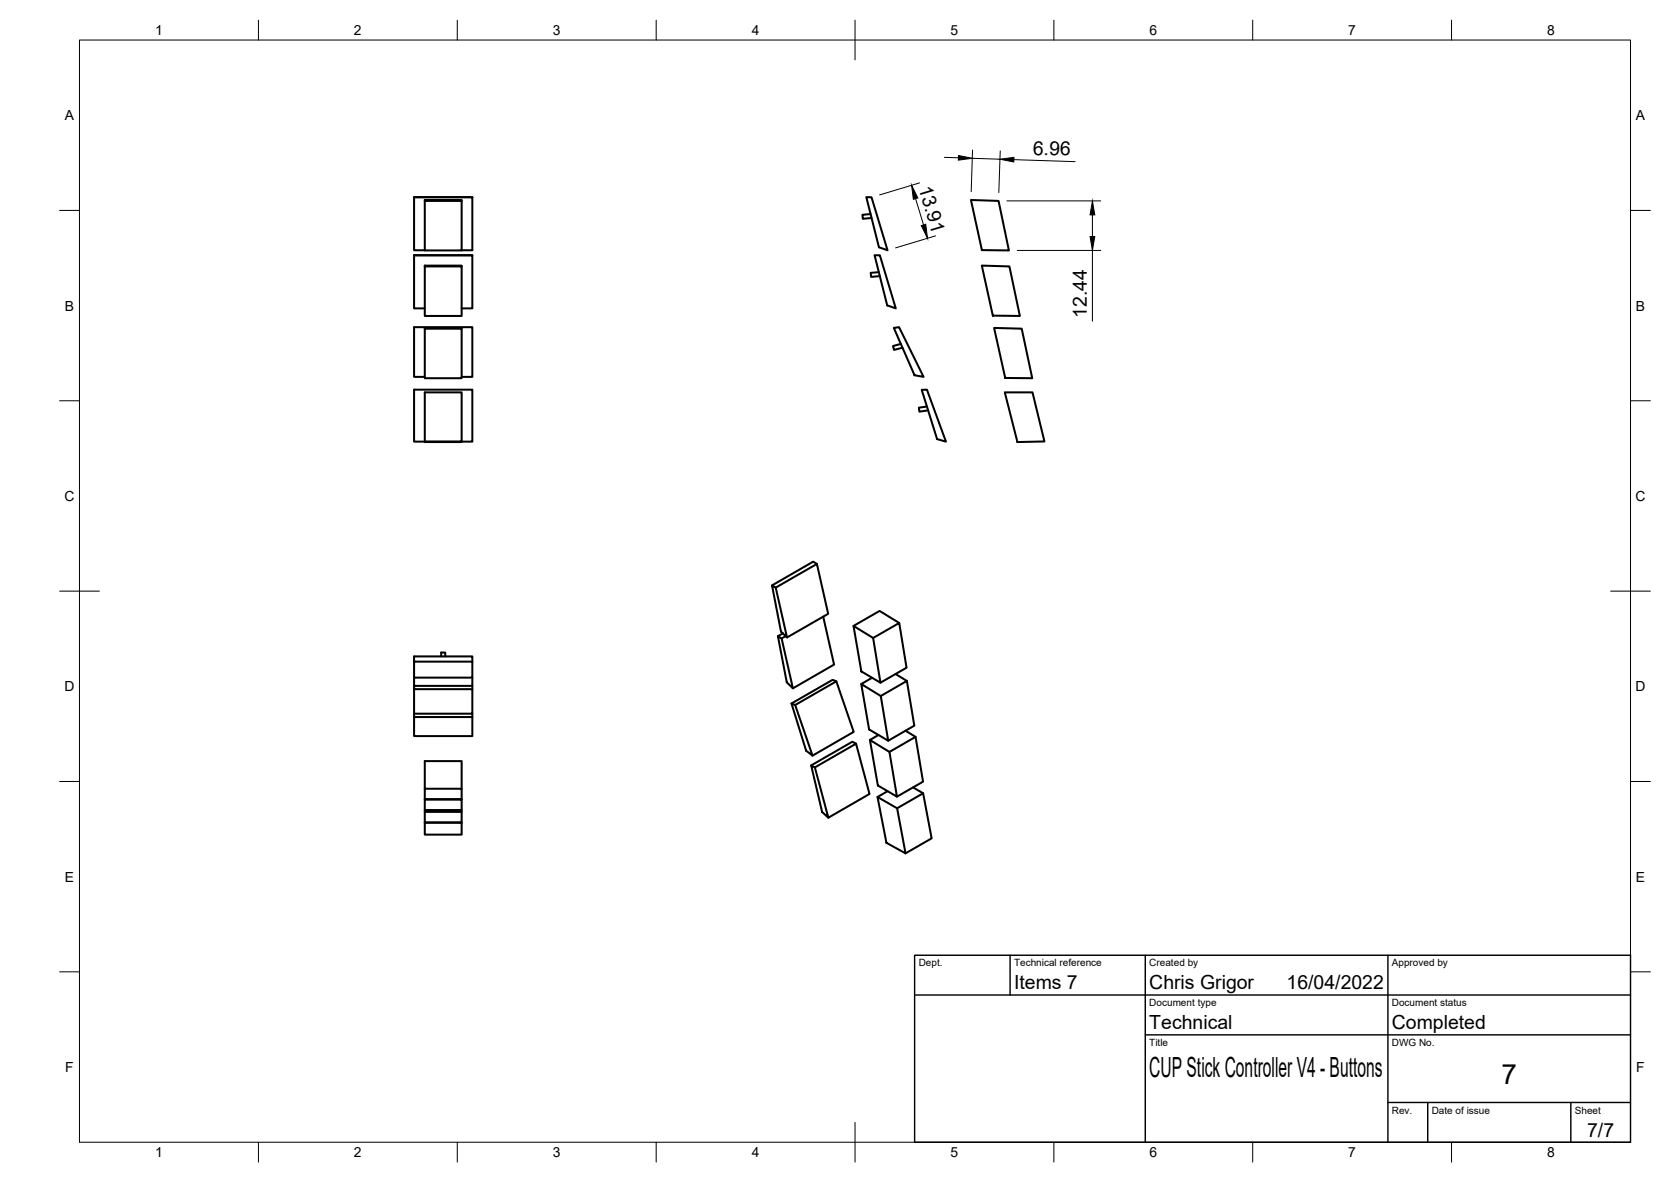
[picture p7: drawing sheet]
<svg xmlns="http://www.w3.org/2000/svg" width="420mm" height="297mm" viewBox="0 0 420 297" stroke-linecap="round" stroke-linejoin="round" font-family="sans-serif">
<!-- layer: Visible -->
<g fill="none" stroke="#000" stroke-width=".51">
<path d="M104.1 49.6h14.7v13.3h-2.7M106.8 50.5h9.3v12.4h-9.3v-12.6h9.3v.2M118.8 49.6l-14.7-.1v13.4h2.7M217.8 49.5l1.3 .1 4.1 13.3-2.2-.8zM218.9 53.8l-2 .2v1l2.2-.2M244.1 50.3l7 .2 2.6 12.4h-6.8zM104.1 64.2h14.7v13.3h-2.7M106.8 67h9.3v12.4h-9.3v-12.7h9.3v.3M118.8 64.2l-14.7-.1v13.4h2.7M219.9 64.1l1.3 .1 4 13.3-2.1-.8zM221 68.4l-2.1 .2 .1 1 2.2-.2M246.9 66.7l6.9 .3 2.6 12.4-6.8-.1z"/>
<path d="M106.8 94.7h-2.7v-12.5h14.7v12.5h-2.7M106.8 82.6h9.3v12.4h-9.3v-12.6h9.3v.2M224.7 82.4l1.4-.2 6.1 12.5-2.2-.4zM226.5 86.4l-2 .6 .3 .9 2.1-.5M231.8 98l1.3-.1 4.7 13.1-2.2-.7zM250 82.4l6.9 .2 2.6 12.4h-6.7zM252.6 98.6h7l3 12.3-6.8 .2zM106.8 110.9h9.3v-12.3h-9.3v12.5h9.3v-.2M106.8 111h-2.7v-13.1h14.7v13.1h-2.7M233.1 102.2l-2.1 .3 .2 .9 2.2-.3M194.1 147.1l1 .6 2.8 12.5-1.5-1.5zM195.1 147.7l10.3-6 2.8 12.5-10.3 6"/>
<path d="M195.6 159.9l.9 .6 2.9 12.5-1.6-1.5zM196.8 159.2l-1.2 .7M197.5 159.9l-1 .6M205.4 141.7l-.9-.6-10.4 6M207 155l2.7 12-10.3 6M214.6 157.3l4.9 3 1.9 11.3-4.8-2.9zM226.1 156.6l-4.9-3.1-6.6 3.8M104.1 172.4v7h14.7v-6.2h-14.7M104.1 166.3h14.7v4h-14.7v-5.3h14.7v1.3M104.1 170.3v2.1h14.7v-2.1M104.1 179.4v5.6h14.7v-4.8h-14.7M110.9 165v-1h1.1v1"/>
<path d="M118.8 172.4v.8M118.8 179.4v.8M199 176.8l.9 .4 4.4 12.7-1.6-1.3zM199.9 177.2l10.4-6 4.4 12.7-10.4 6M210.3 171.2l-.9-.4-10.4 6M216.6 171.9l4.9 3 1.8 11.2-4.8-2.8zM219.3 170.3l-2.7 1.6M219.5 160.3l6.6-3.7 1.8 11.2-6.5 3.8M221.5 174.9l6.5-3.8 1.9 11.3-6.6 3.7M225.2 169.4l2.8 1.7M106.8 198.2h9.3v2.6h-9.3v-9.5h9.3v6.9M204 192.3l.9 .6 3.4 12.6-1.6-1.4z"/>
<path d="M204.9 192.9l10.3-6 3.4 12.6-10.3 6M215.2 186.9l-.9-.5-10.3 5.9M218.7 186l4.9 3 1.9 11.2-4.8-2.8zM220.9 184.7l-2.2 1.3M223.2 198.8l-2.6 1.5M223.6 189l6.6-3.8 1.9 11.2-6.6 3.8M227.7 183.6l2.5 1.6M229.6 197.9l2.5 1.5M106.8 200.8v2.8h9.3v-2.7h-9.3M106.8 203.6v3.1h9.3v-2.7h-9.3M106.8 206.7v3h9.3v-3h-9.3M116.1 200.8v.1"/>
<path d="M116.1 203.6v.4M116.1 206.7h.1M220.6 200.3l5 2.8 2.1 11.3-4.8-2.6zM225.6 203.1l6.5-3.7 2.2 11.3-6.6 3.7"/>
</g>
<!-- layer: Border -->
<g fill="none" stroke="#000" stroke-width=".25">
<path d="M20 10.1h390v276.9h-390zM65 5.1v5M115 5.1v5M165 5.1v5M215 5.1v10M265 5.1v5M315 5.1v5M365 5.1v5M15 52.9h5M410 52.9h5M15 100.7h5M410 100.7h5"/>
<path d="M15 148.6h10M405 148.6h10M15 196.4h5M410 196.4h5M15 244.2h5M410 244.2h5M65 287v5M115 287v5M165 287v5M215 282.1v9.9M265 287v5M315 287v5"/>
<path d="M365 287v5"/>
</g>
<!-- layer: TitleBlock -->
<path d="M230 240.1h180v46.9h-180zM230 250h180M254 240.1v9.9M288 240.1v46.9M349 240.1v46.9M288 260.1h122M349 277.1h61M359 277.1v9.9M395 277.1v9.9" fill="none" stroke="#000" stroke-width=".36"/>
<!-- layer: Dimensions -->
<path d="M237.5 39.5l3.5 .2M244.5 39.8l6.9 .2M244.5 37.7l-.3 10.5M251.5 37.9l-.4 10.5M230.2 49.9l2 6.6M231.2 46l-10 3M235.2 59.3l-10 3M253.2 50.5h23.6M254.9 40.1l15.4 .5M274.7 54v5.4M255.8 62.9h21M274.7 62.9v17.8" fill="none" stroke="#000" stroke-width=".25"/>
<path d="M241 39.1l3.5 .7-3.5 .4zM251.4 40l3.6-.5-.1 1.2zM229.2 46.6l1.6 3.1-1.1 .4zM231.6 56.7l1.2-.3 .4 3.5zM274.7 50.5l.6 3.5h-1.2zM274.1 59.4h1.2l-.6 3.5z" fill="#000" stroke="#000" stroke-width=".25"/>
<g font-size="7">
<text x="289" y="270.6">CUP Stick Controller V4 - Buttons</text>
<text x="377.5" y="272.3">7</text>
</g>
<g font-size="4.9">
<text x="259.7" y="38.8" transform="rotate(2 259.7 38.8)">6.96</text>
<text x="230.9" y="47.1" transform="rotate(73 230.9 47.1)">13.91</text>
<text x="273.3" y="79.8" transform="rotate(-90 273.3 79.8)">12.44</text>
<text x="255" y="248.5">Items 7</text>
<text x="289" y="248.5">Chris Grigor</text>
<text x="323.5" y="248.5">16/04/2022</text>
<text x="289" y="258.6">Technical</text>
<text x="350" y="258.6">Completed</text>
<text x="399.1" y="285.7">7/7</text>
</g>
<g font-size="3.5">
<text x="39" y="8.8">1</text>
<text x="89" y="8.8">2</text>
<text x="139" y="8.8">3</text>
<text x="189" y="8.8">4</text>
<text x="239" y="8.8">5</text>
<text x="289" y="8.8">6</text>
<text x="339" y="8.8">7</text>
<text x="389" y="8.8">8</text>
<text x="16.3" y="30.2">A</text>
<text x="411.3" y="30.2">A</text>
<text x="16.3" y="78">B</text>
<text x="411.3" y="78">B</text>
<text x="16.2" y="125.9">C</text>
<text x="411.2" y="125.9">C</text>
<text x="16.2" y="173.7">D</text>
<text x="411.2" y="173.7">D</text>
<text x="16.3" y="221.6">E</text>
<text x="411.3" y="221.6">E</text>
<text x="16.4" y="269.4">F</text>
<text x="411.4" y="269.4">F</text>
<text x="39" y="290.8">1</text>
<text x="89" y="290.8">2</text>
<text x="139" y="290.8">3</text>
<text x="189" y="290.8">4</text>
<text x="239" y="290.8">5</text>
<text x="289" y="290.8">6</text>
<text x="339" y="290.8">7</text>
<text x="389" y="290.8">8</text>
</g>
<g font-size="2.5">
<text x="231" y="242.9">Dept.</text>
<text x="255" y="242.9">Technical reference</text>
<text x="289" y="242.9">Created by</text>
<text x="350" y="242.9">Approved by</text>
<text x="289" y="252.8">Document type</text>
<text x="350" y="252.8">Document status</text>
<text x="289" y="262.9">Title</text>
<text x="350" y="262.9">DWG No.</text>
<text x="350" y="279.9">Rev.</text>
<text x="360" y="279.9">Date of issue</text>
<text x="396" y="279.9">Sheet</text>
</g>
</svg>
